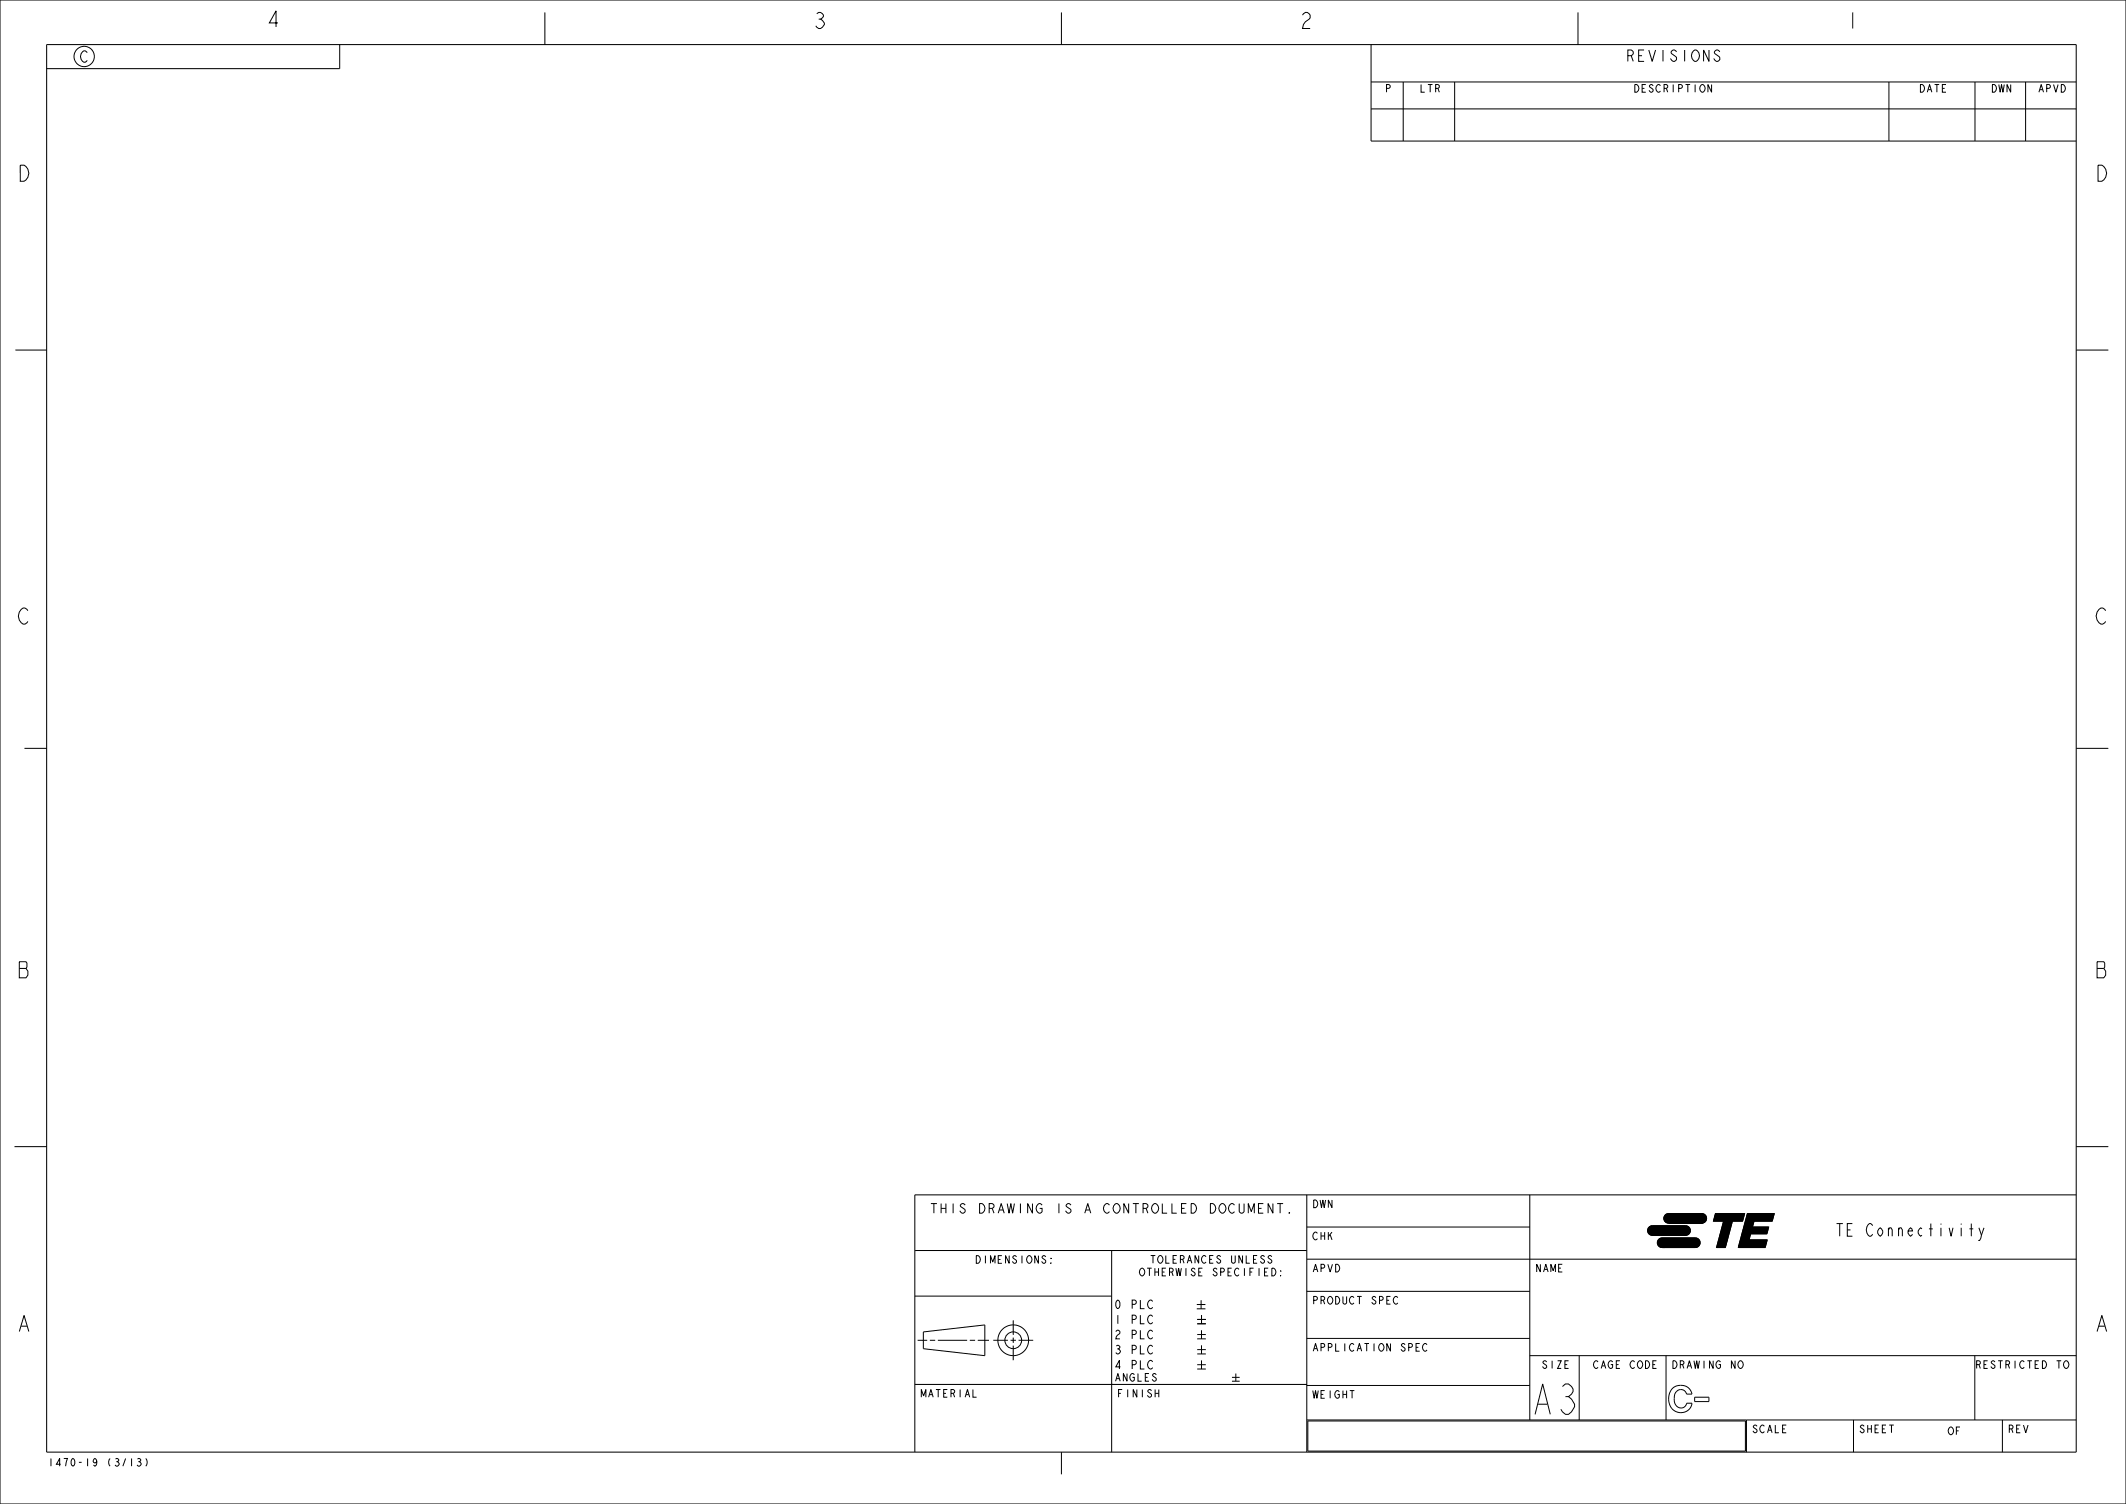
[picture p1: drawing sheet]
<svg xmlns="http://www.w3.org/2000/svg" width="420mm" height="297mm" viewBox="0 0 420 297" stroke-linecap="round" stroke-linejoin="round" font-family="sans-serif">
<g fill="none" stroke="#000" stroke-width=".2">
<path d="M0 0h420v297h-420zM9.2 8.8h401v278h-401zM67.1 8.8v4.8h-57.9M107.6 2.5v6.3M209.7 2.5v6.3M270.9 8.8v19.1h139.3M270.9 16.2h139.3M277.2 16.2v11.7M287.4 16.2v11.7M311.7 2.5v6.3M373.2 16.2v11.7M390.2 16.2v11.7"/>
<path d="M400.2 16.2v11.7M270.9 21.5h139.3M3 69.1h6.2M410.2 69.1h6.3M4.8 147.8h4.4M410.2 147.8h6.3M2.9 226.4h6.3M258.2 236v50.8M302.2 236v44.4M329 239.9l.6-.3h6.6a.95 .95 0 0 1 .9 .9 .95 .95 0 0 1-.8 1h-6.7a.95 .95 0 0 1-.8-.5 .95 .95 0 0 1 .2-1.1zM338.9 239.6h5.8l-.4 1.5h-2.1l-1.4 5.3h-1.7l1.4-5.3h-2zM345.2 239.6h5.3l-.4 1.5h-3.6l-3.1 5.3z"/>
<path d="M345.2 239.6h5.3l-.4 1.5h-3.6l-.3 1.2h3.2l-.3 1.3h-3.3l-.3 1.3h3.6l-.4 1.5h-5.3zM410.2 236h-229.5v50.8M410.2 226.4h6.3M180.7 255.9h38.9M180.8 246.9h77.4M219.6 246.9v39.9M236.4 257.6h1.7M236.4 258.5h1.7M237.3 256.8v1.7M237.4 259.7v1.7M258.2 242.3h44M258.2 255h44"/>
<path d="M258.2 248.7h152M325.8 242.3l.6-.3h6.6a.95 .95 0 0 1 .9 .9 .95 .95 0 0 1-.8 1l-6.7 .1a.95 .95 0 0 1-.8-.6 .95 .95 0 0 1 .2-1.1zM326.4 244l6.7-.1zM327.7 244.7l.7-.2h6.5a.95 .95 0 0 1 1 .8 .95 .95 0 0 1-.9 1l-6.6 .1a.95 .95 0 0 1-.9-.6 .95 .95 0 0 1 .2-1.1zM328.4 246.4l6.6-.1zM329.6 241.5h6.7zM333.1 243.9l-6.7 .1a.95 .95 0 0 1-.9-1 .95 .95 0 0 1 .9-1h6.6a.95 .95 0 0 1 .9 1 .95 .95 0 0 1-.9 1M335 246.4h-6.6a.95 .95 0 0 1-1-1 .95 .95 0 0 1 1-.9h6.5a.95 .95 0 0 1 1 .9 .95 .95 0 0 1-1 1M336.3 241.5h-6.7a.95 .95 0 0 1-.9-.9 .95 .95 0 0 1 .9-1h6.6a.95 .95 0 0 1 .9 1 .95 .95 0 0 1-.9 .9M345.8 243.6l-.3 1.3h3.6l-.4 1.5h-5.3zM346.5 241.1l-.3 1.2h3.2l-.3 1.3h-3.3l-2.4 2.8zM180.7 273.4h77.5"/>
<path d="M181.3 264.7h1.9M182.4 263l12.2-1.4v6.1l-12.2-1.4zM183.7 264.7h1.1M185.3 264.7h5.8M191.6 264.7h1M193.2 264.7h2.2M196.2 264.7h2.9M199.6 264.7h1.1M200.2 260.7v2.9M200.2 264.1v1.1M200.2 265.7v2.9M201.2 264.7h2.9"/>
<path d="M236.5 260.6h1.7M236.5 269.5h1.7M236.5 266.5h1.7M236.5 263.5h1.7M236.5 261.4h1.7M236.5 270.3h1.7M236.5 267.4h1.7M236.5 264.4h1.7M237.4 262.7v1.7M237.4 265.7v1.7M237.4 268.6v1.7M243.4 272h1.5"/>
<path d="M243.4 272.8h1.5M244.1 271.2v1.6M258.2 273.6h44M258.2 264.3h44M302.2 267.7h108M312 267.7v12.7M329.1 267.7v12.7M330.4 274.2l.9-.5 1.1-.1 .8 .2 .7 .7 .4 .8h-1.1l-.5-.7-.7-.2-.9 .4-.3 .9 .1 1.4 .3 .5 .4 .3 .5 .1 .5-.1 .4-.3 .2-.5h1.1l-.3 .9-.7 .6-.8 .3h-.9l-.8-.3-.7-.6-.4-1v-1l.2-1.1zM334.8 275.9h2.8v.9h-2.8zM390.1 267.7v12.7M209.7 286.8v4.3M258.2 280.4h152"/>
<path d="M258.4 280.6h86.4v6h-86.4zM345 280.4v6.4M366.2 280.4v6.4M395.6 280.4v6.4"/>
<circle cx="16.6" cy="11.2" r="2.01"/>
<circle cx="200.2" cy="264.7" r="3"/>
<circle cx="200.2" cy="264.7" r="1.66"/>
</g>
<path d="M329 239.9l.6-.3h6.6a.95 .95 0 0 1 .9 .9 .95 .95 0 0 1-.8 1h-6.7a.95 .95 0 0 1-.8-.5 .95 .95 0 0 1 .2-1.1zM345.2 239.6h5.3l-.4 1.5h-3.6l-3.1 5.3zM325.8 242.3l.6-.3h6.6a.95 .95 0 0 1 .9 .9 .95 .95 0 0 1-.8 1l-6.7 .1a.95 .95 0 0 1-.8-.6 .95 .95 0 0 1 .2-1.1zM327.7 244.7l.7-.2h6.5a.95 .95 0 0 1 1 .8 .95 .95 0 0 1-.9 1l-6.6 .1a.95 .95 0 0 1-.9-.6 .95 .95 0 0 1 .2-1.1zM338.9 239.6h5.8l-.4 1.5h-2.1l-1.4 5.3h-1.7l1.4-5.3h-2zM345.8 243.6l-.3 1.3h3.6l-.4 1.5h-5.3zM346.5 241.1l-.3 1.2h3.2l-.3 1.3h-3.3l-2.4 2.8z" fill="#000"/>
<text font-size="7.8" x="302.4" y="279.3">A3</text>
<g font-size="4.1">
<text x="52.5" y="5.3">4</text>
<text x="160.4" y="5.6">3</text>
<text x="256.6" y="5.6">2</text>
<text x="364.5" y="5.6">1</text>
<text x="3.2" y="35.8">D</text>
<text x="413.7" y="35.8">D</text>
<text x="3.2" y="123.2">C</text>
<text x="413.7" y="123.2">C</text>
<text x="3.2" y="193.1">B</text>
<text x="413.7" y="193.1">B</text>
<text x="3.2" y="262.9">A</text>
<text x="413.7" y="262.9">A</text>
</g>
<text font-size="3.3" x="362.4" y="244.1">TE Connectivity</text>
<g font-size="2.9">
<text x="15.6" y="12.3">C</text>
<text x="321.1" y="12.1">REVISIONS</text>
</g>
<g font-size="2.5">
<text x="184.4" y="239.6">THIS</text>
<text x="193.7" y="239.6">DRAWING</text>
<text x="208.5" y="239.6">IS</text>
<text x="214.1" y="239.6">A</text>
<text x="217.8" y="239.6">CONTROLLED</text>
<text x="238.2" y="239.6">DOCUMENT.</text>
</g>
<g font-size="2.2">
<text x="220" y="258.4">0</text>
<text x="220" y="261.4">1</text>
<text x="223.2" y="258.4">PLC</text>
<text x="223.2" y="261.4">PLC</text>
<text x="220" y="264.4">2</text>
<text x="220" y="267.4">3</text>
<text x="223.2" y="264.4">PLC</text>
<text x="223.2" y="267.4">PLC</text>
<text x="220" y="270.3">4</text>
<text x="223.2" y="270.3">PLC</text>
</g>
<g font-size="2">
<text x="273.6" y="18.2">P</text>
<text x="280.4" y="18.2">LTR</text>
<text x="322.6" y="18.2">DESCRIPTION</text>
<text x="379" y="18.2">DATE</text>
<text x="393.2" y="18.2">DWN</text>
<text x="402.5" y="18.2">APVD</text>
<text x="259.2" y="238.5">DWN</text>
<text x="259.2" y="244.8">CHK</text>
<text x="192.5" y="249.5">DIMENSIONS:</text>
<text x="224.9" y="252">OTHERWISE</text>
<text x="227.1" y="249.5">TOLERANCES</text>
<text x="239" y="252">SPECIFIED:</text>
<text x="242.5" y="249.5">UNLESS</text>
<text x="259.2" y="251.2">APVD</text>
<text x="303.2" y="251.2">NAME</text>
<text x="259.2" y="257.5">PRODUCT</text>
<text x="270.4" y="257.5">SPEC</text>
<text x="259.2" y="266.8">APPLICATION</text>
<text x="276.1" y="266.8">SPEC</text>
<text x="181.7" y="275.9">MATERIAL</text>
<text x="220.1" y="272.8">ANGLES</text>
<text x="220.6" y="275.9">FINISH</text>
<text x="304.5" y="270.2">SIZE</text>
<text x="314.6" y="270.2">CAGE</text>
<text x="321.6" y="270.2">CODE</text>
<text x="330.1" y="270.2">DRAWING</text>
<text x="341.4" y="270.2">NO</text>
<text x="390.1" y="270.2">RESTRICTED</text>
<text x="405.6" y="270.2">TO</text>
<text x="259.2" y="276.1">WEIGHT</text>
<text x="346" y="282.9">SCALE</text>
<text x="367.2" y="282.9">SHEET</text>
<text x="384.7" y="283.3">OF</text>
<text x="396.6" y="282.9">REV</text>
<text x="9.3" y="289.5">1470-19</text>
<text x="20.6" y="289.5">(3/13)</text>
</g>
</svg>
